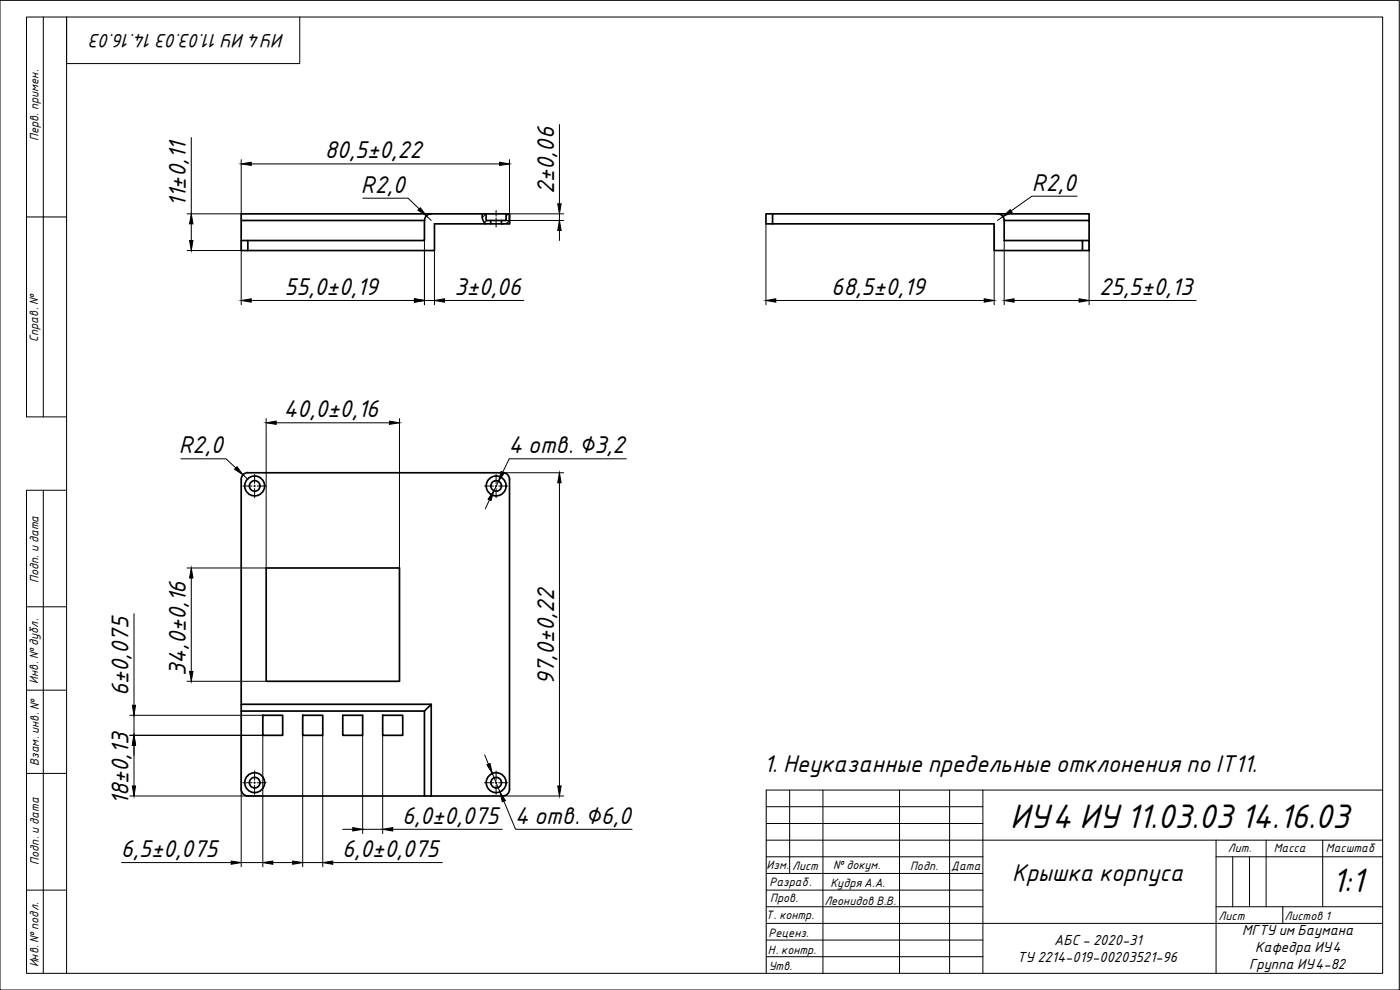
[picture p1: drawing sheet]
<svg xmlns="http://www.w3.org/2000/svg" width="420mm" height="297mm" viewBox="0 0 420 297" stroke-linecap="round" stroke-linejoin="round" font-family="sans-serif">
<!-- layer: 0 -->
<g fill="none" stroke="#000" stroke-width=".51">
<path d="M72.4 72.2h2v3h-2zM72.4 72.2v-6h55v6h-53M129.4 64.2h-57v2M129.4 64.2h22.5M129.4 64.1a2.01 2.01 0 0 0-2 2M144.8 64.2l-.1 .2a3.3 3.3 0 0 0 1 2.8M145.9 64.2v2h1.4v1M147.3 66.2h3.2M151.9 64.2h1v3h-22.5v8h-56M151.9 64.2v2h-1.4v1M152.9 64.2v3M231.9 64.2h-2v3h2"/>
<path d="M299.3 64.2h-67.4v3h66.5v8h26.5v-3h-23.5v-6h25.5v6M299.3 64.2h27.6v2M299.4 64.1a2.01 2.01 0 0 1 2 2M324.9 72.2h2v3h-2M74.4 141.8h76.5M74.4 141.8a2.01 2.01 0 0 0-2 2v67.5M150.9 141.8a2.01 2.01 0 0 1 2 2v93M79.9 170.4h40v34h-40zM72.4 213.3v23.5M78.9 214.6h5.9v6h-5.9zM90.8 214.6h6.1v6h-6.1zM102.9 214.6h5.9v6h-5.9z"/>
<path d="M114.9 214.6h6v6h-6zM127.4 213.3l2-2v27.5h-2zM129.4 211.3h-57v2h55M72.4 236.8a2.01 2.01 0 0 0 2 2M74.4 238.8h53M152.9 236.8a2.01 2.01 0 0 1-2 2h-21.5"/>
<circle cx="76.4" cy="145.8" r="2.98"/>
<circle cx="76.4" cy="145.8" r="1.59"/>
<circle cx="148.9" cy="145.8" r="2.98"/>
<circle cx="148.9" cy="145.8" r="1.59"/>
<circle cx="76.4" cy="234.8" r="2.98"/>
<circle cx="76.4" cy="234.8" r="1.59"/>
<circle cx="148.9" cy="234.8" r="2.98"/>
<circle cx="148.9" cy="234.8" r="1.59"/>
</g>
<g fill="none" stroke="#000" stroke-width=".3">
<path d="M13 5.1v120M20 5.1h395v286.9h-395zM20 5.1h-12v60h12M8 65.1v60h12M145.8 64.2l-1.1 1.1M146.1 66.2l-.7 .6M150.6 66.2h-.1M152.6 64.2l-.7 .6M152.9 66.1l-1.1 1.1M13 147.1v144.9M20 147.1h-12v35M20 182.1h-12v25"/>
<path d="M20 207.1h-12v25M20 232.1h-12v35M237 237.1v25M247 237.1v54.9M270 237.1v54.9M285 237.1v54.9M295 237.1v54.9M415 237.1h-185v54.9M230 257.1h65M295 252.1h120M365 257.1h50M365 252.1v39.9"/>
<path d="M380 252.1v20M397 252.1v20M20 267.1h-12v24.9h12M230 262.1h65M295 277.1h120M365 272.1h50M385 272.1v5"/>
</g>
<!-- layer: 4 -->
<path d="M230 252.1h65M230 247.1h65M230 242h65M370 257.1v15M375 257.1v15M230 272.1h65M230 267.1h65M230 277.1h65M230 287h65M230 282.1h65" fill="none" stroke="#000" stroke-width=".3"/>
<path d="M0 .1h419.9v296.9h-419.9z" fill="none" stroke="#000" stroke-width=".3"/>
<path d="M90 5.1v14h-70" fill="none" stroke="#000" stroke-width=".3"/>
<path d="M20 5.1v14" fill="none" stroke="#000" stroke-width=".3"/>
<g fill="none" stroke="#000" stroke-width=".3">
<path d="M167.9 37.4v23.8M57.4 41.3v22.9M72.4 47.9v16.3h-16.3M75.4 49.2h74.5M108.9 59.5h13.6l3.3 3.2M152.9 47.9v16.3M323.3 58.9h-13.6l-6.3 4.4M56.1 75.2h16.3M57.4 67.2v5M72.4 72.2v19.2M127.4 72.2v19.2M128 64.8l1.4 1.4"/>
<path d="M130.4 75.2v16.2M148.9 63.1v1.8M148.9 65.4v.5M148.9 66.4v1.7M151.9 64.2h17.3M151.9 66.2h17.3M167.9 64.2v2M167.9 69.2v3M229.9 67.2v24.2M298.4 67.2v24.2M301 65l-1.7 1.2M301.4 72.2v19.2"/>
<path d="M326.9 72.2v19.2M75.4 90.2h49M127.4 90.2h3M133.4 90.2h23.8M232.8 90.2h62.6M304.3 90.2h19.5M326.9 90.2h32.1M54.3 137.7h13.5l3 2.7M79.9 125.6v44.8h-23.8M82.9 126.9h34M119.9 125.6v44.8M188 137.7h-35.2l-1.9 4"/>
<path d="M72.9 145.8h2.7M72.9 142.5l1.5 1.3M76.2 145.8h.5M76.4 142.4v2.7M76.4 145.6v.5M76.4 146.6v2.7M77.2 145.8h2.7M145.4 145.8h2.7M146.9 150l-1.3 2.7M148.6 145.8h.5M148.9 142.4v2.7M148.9 145.6v.5"/>
<path d="M148.9 146.6v2.7M149.6 144.4l-1.4 2.9M149.6 145.8h2.8M150.9 141.8h18.3M167.9 144.9v90.9M57.4 173.4v28.1M40.2 184.1v27.5M38.9 214.6h40M40.2 214.6v6M56.1 204.4h23.8M38.9 238.8h40M38.9 220.6h40v39.5"/>
<path d="M40.2 223.6v12.2M72.4 220.6v39.5M72.9 234.9h2.7M76.2 234.9h.5M76.4 231.3v2.8M76.4 234.6v.5M76.4 235.6v2.7M77.2 234.9h2.7M90.8 220.6v39.5M96.9 220.6v39.5M108.8 220.6v29.5M114.9 220.6v29.5"/>
<path d="M145.4 234.9h2.7M145.5 226.5l1.1 2.8M147.7 232.1l2.3 5.5M148.6 234.9h.5M148.9 231.3v2.8M148.9 234.6v.5M148.9 235.6v2.7M149.6 234.9h2.8M150.9 238.8h18.3M36.5 258.8h32.9M72.4 258.8h6.5M81.9 258.8h5.9"/>
<path d="M90.8 258.8h6.1M99.9 258.8h32.9M102.9 248.8h3M108.8 248.8h6.1M117.9 248.8h32.8M151.2 240.4l3.5 8.4h35"/>
</g>
<g fill="#000" stroke="#000" stroke-width=".3">
<path d="M72.4 49.2l3-.5v.9zM149.9 48.7l3 .5-3 .4zM56.9 72.2h1l-.5 3zM57.4 64.2l.5 3h-1zM125.4 63.1l.8-.8 1.8 2.5zM167.9 66.2l.5 3h-1zM167.4 61.2h1l-.5 3zM301 65l2.1-2.1 .6 .8zM72.4 90.2l3-.6v1.1zM124.4 89.6l3 .6-3 .5zM130.4 90.2l3-.6v1.1zM229.9 90.2l2.9-.6v1.1z"/>
<path d="M295.4 89.6l3 .6-3 .5zM301.4 90.2l2.9-.6v1.1zM323.8 89.6l3.1 .6-3.1 .5zM79.9 126.9l3-.5v.9zM116.9 126.4l3 .5-3 .4zM71.1 140l1.8 2.5-2.5-1.7zM148.2 147.3l-.8 2.9-.9-.4zM150.4 141.5l.9 .4-1.7 2.5zM167.9 141.8l.5 3.1h-1zM57.4 170.4l.5 3h-1zM39.7 211.6h1l-.5 3zM56.9 201.5h1l-.5 2.9z"/>
<path d="M40.2 220.6l.5 3h-1zM39.7 235.8h1l-.5 3zM146.1 229.5l1-.4 .6 3zM167.4 235.8h1l-.5 3zM69.4 258.3l3 .5-3 .5zM78.9 258.8l3-.5v1zM87.8 258.3l3 .5-3 .5zM96.9 258.8l3-.5v1zM105.9 248.3l2.9 .5-2.9 .5zM114.9 248.8l3-.5v1zM150 237.6l1.7 2.6-1 .4z"/>
</g>
<g font-size="9.8">
<text x="303.1" y="248.3">ИУ4 ИУ11.03.03 14.16.03</text>
<text x="399.7" y="267.6">1:1</text>
</g>
<g font-size="7">
<text x="97.5" y="47.5">80,5±0,22</text>
<text x="108.3" y="57.9">R2,0</text>
<text x="166.3" y="58.2" transform="rotate(-90 166.3 58.2)">2±0,06</text>
<text x="309.7" y="57.3">R2,0</text>
<text x="55.8" y="62" transform="rotate(-90 55.8 62)">11±0,11</text>
<text x="85.3" y="88.5">55,0±0,19</text>
<text x="136.4" y="88.5">3±0,06</text>
<text x="249.5" y="88.5">68,5±0,19</text>
<text x="329.9" y="88.5">25,5±0,13</text>
<text x="85.1" y="125.2">40,0±0,16</text>
<text x="53.7" y="136">R2,0</text>
<text x="152.6" y="136">4 отв. ∅3,2</text>
<text x="55.8" y="202.9" transform="rotate(-90 55.8 202.9)">34,0±0,16</text>
<text x="38.6" y="208.8" transform="rotate(-90 38.6 208.8)">6±0,075</text>
<text x="166.3" y="205.6" transform="rotate(-90 166.3 205.6)">97,0±0,22</text>
<text x="229.2" y="231.6">1. Неуказанные предельные отклонения по IT11.</text>
<text x="38.6" y="241.5" transform="rotate(-90 38.6 241.5)">18±0,13</text>
<text x="120.6" y="247.2">6,0±0,075</text>
<text x="154.5" y="247.2">4 отв. ∅6,0</text>
<text x="36.3" y="257.2">6,5±0,075</text>
<text x="102.7" y="257.2">6,0±0,075</text>
<text x="303.8" y="264.4">Крышка корпуса</text>
</g>
<text font-size="5.6" x="85.3" y="10.2" transform="rotate(-180 85.3 10.2)">ИУ4 ИУ11.03.03 14.16.03</text>
<g font-size="4.2">
<text x="372.8" y="280.7">МГТУ им Баумана</text>
<text x="316.4" y="283.6">АБС- 2020-31</text>
<text x="376.7" y="285.7">Кафедра ИУ4</text>
<text x="305.3" y="288.6">ТУ2214-019-00203521-96</text>
<text x="374.9" y="290.6">Группа ИУ4-82</text>
</g>
<g font-size="3.5">
<text x="11.6" y="42.2" transform="rotate(-90 11.6 42.2)">Перв. примен.</text>
<text x="11.5" y="102.5" transform="rotate(-90 11.5 102.5)">Справ. №</text>
<text x="11.6" y="174.9" transform="rotate(-90 11.6 174.9)">Подп. и дата</text>
<text x="11.5" y="205.1" transform="rotate(-90 11.5 205.1)">Инв. №дубл.</text>
<text x="11.7" y="229.8" transform="rotate(-90 11.7 229.8)">Взам. инв. №</text>
<text x="368.5" y="255.6">Лит.</text>
<text x="382.3" y="255.6">Масса</text>
<text x="397.9" y="255.7">Масштаб</text>
<text x="11.7" y="259.4" transform="rotate(-90 11.7 259.4)">Подп. и дата</text>
<text x="230" y="260.8">Изм.</text>
<text x="237.7" y="260.9">Лист</text>
<text x="250" y="260.8">№ докум.</text>
<text x="273.1" y="261">Подп.</text>
<text x="285.5" y="261">Дата</text>
<text x="230.9" y="265.8">Разраб.</text>
<text x="249.2" y="266.2">Кудря А.А.</text>
<text x="229.8" y="275.8">Т. контр.</text>
<text x="231.1" y="270.6">Пров.</text>
<text x="247.4" y="271.5">Леонидов В.В.</text>
<text x="230.6" y="281.2">Реценз.</text>
<text x="365.7" y="276.2">Лист</text>
<text x="385.5" y="276">Листов 1</text>
<text x="230.4" y="286.2">Н. контр.</text>
<text x="11.6" y="290.3" transform="rotate(-90 11.6 290.3)">Инв. №подл.</text>
<text x="230.7" y="291.1">Утв.</text>
</g>
</svg>
